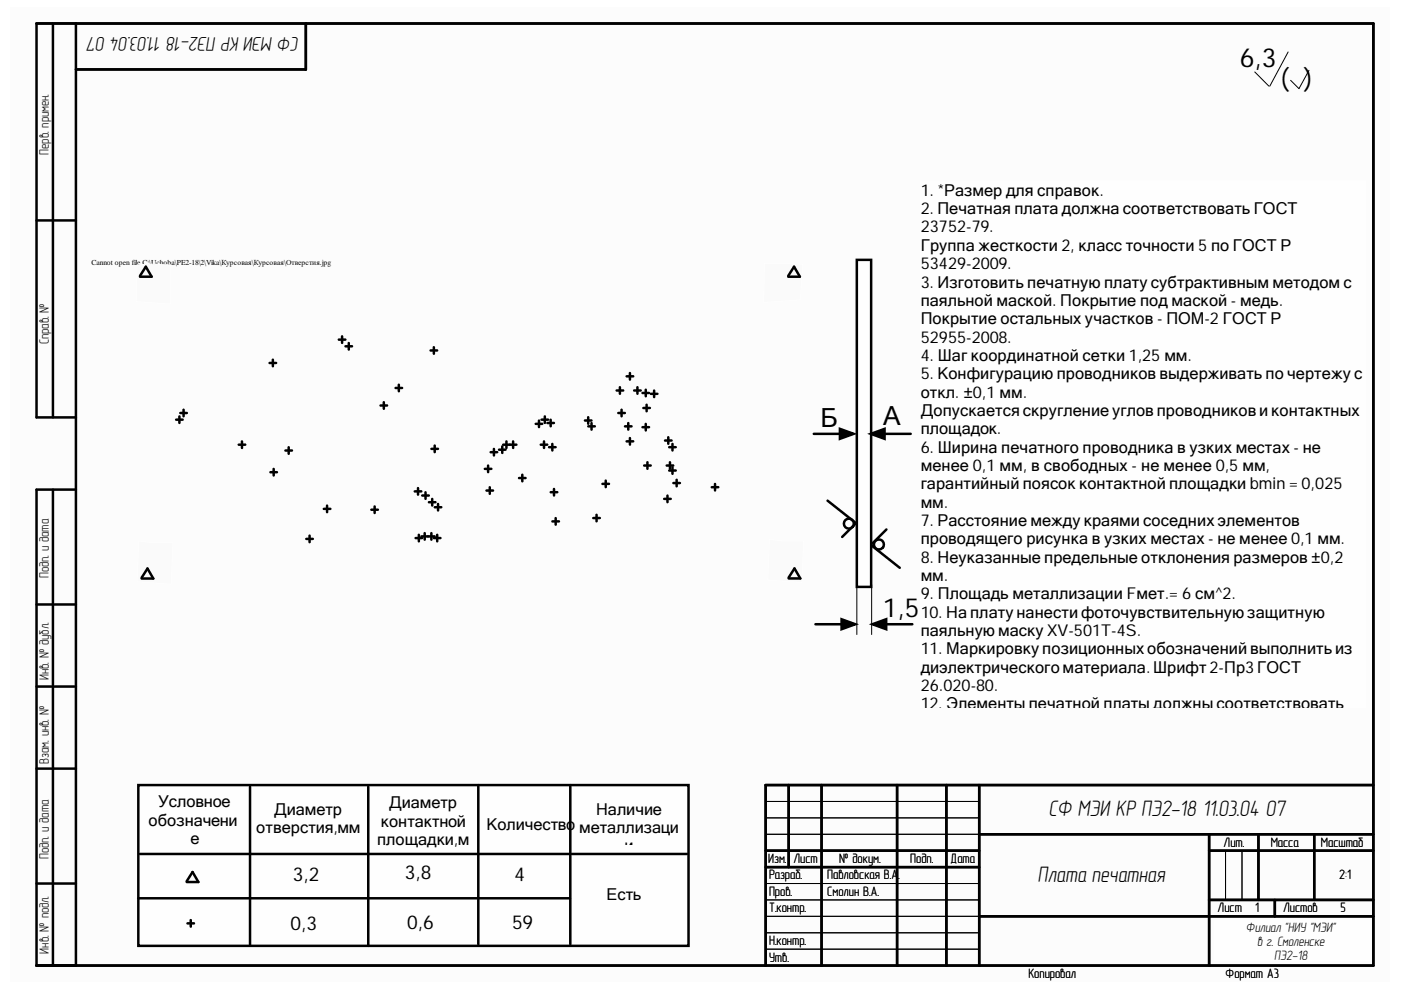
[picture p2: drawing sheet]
<svg xmlns="http://www.w3.org/2000/svg" width="297mm" height="210mm" viewBox="0 0 297 210" stroke-linecap="round" stroke-linejoin="round" font-family="sans-serif">
<g fill="#fcfcfc">
<path d="M2.2 1.5h292.5v206.7h-292.5z" fill-rule="evenodd"/>
<path d="M2.2 1.5h292.5v206.7h-292.5z" fill-rule="evenodd"/>
</g>
<g fill="none" stroke="#000" stroke-width=".53">
<path d="M11.2 5v83.5M16.1 5v199.7M64.8 5v9.7h-48.7M7.7 46.7h8.4M16.1 88.5h-8.4v-83.5h283.5v199.7h-283.5v-100.9M7.7 103.8h8.4M11.2 103.8v100.9M7.7 128.2h8.4M7.7 145.6h8.4M7.7 163h8.4M167.2 166.5v17.4M174.2 166.5v38.2"/>
<path d="M190.2 166.5v38.2M200.7 166.5v38.2M207.6 176.9h83.6M207.6 166.5v38.2M256.4 176.9v27.8M266.8 176.9v13.9M278.6 176.9v13.9M291.2 166.5h-128.9v38.2M7.7 187.3h8.4M162.3 180.4h45.3M162.3 183.9h45.3M207.6 194.3h83.6"/>
<path d="M256.4 180.4h34.8M256.4 190.8h34.8M270.3 190.8v3.5"/>
</g>
<path d="M162.3 176.9h45.3M162.3 173.4h45.3M162.3 169.9h45.3M162.3 197.8h45.3M162.3 194.3h45.3M162.3 190.8h45.3M162.3 187.3h45.3M259.8 180.4v10.4M263.3 180.4v10.4M162.3 201.2h45.3" fill="none" stroke="#000" stroke-width=".21"/>
<path d="M257.4 195.2h33.1v8.5h-33.1z" fill-rule="evenodd" fill="#fefefe"/>
<path d="M257.4 195.2h33.1v8.5h-33.1z" fill="none" stroke="#fefefe" stroke-width=".21"/>
<path d="M181.7 55.1h3v69.3h-3z" fill-rule="evenodd" fill="#fefefe"/>
<g fill="none" stroke="#000" stroke-width=".53">
<path d="M181.7 55.1h3v69.3h-3zM172.5 92h7.7M178.1 90.9l2.9 1.1-2.9 1zM175.5 106.1l5.9 4.7M181.6 110.8l-3 3M184.8 115.7l6 4.7M187.9 112.3l-3 3"/>
<circle cx="180" cy="111" r="1.05"/>
<circle cx="186.3" cy="115.4" r="1.05"/>
</g>
<path d="M266 15.3l3 3M273.1 11l-3.9 7.3M277.5 14.9l-2.1 3.9-1.8-1.8M181.7 124v10.5M184.8 124v10.5" fill="none" stroke="#000" stroke-width=".21"/>
<path d="M178.1 90.9l2.9 1.1-2.9 1z" fill="#000"/>
<path d="M195.2 38.4h94.4v111.6h-94.4z" fill-rule="evenodd" fill="#fefefe"/>
<path d="M195.2 38.4h94.4v111.6h-94.4z" fill="none" stroke="#fefefe" stroke-width=".21"/>
<path d="M29.3 166.5h116.7v34h-116.7z" fill-rule="evenodd" fill="#fefefe"/>
<path d="M29.3 166.5h116.7v34h-116.7z" fill="none" stroke="#000" stroke-width=".53"/>
<path d="M31.4 167.9h18.8v12.8h-18.8z" fill-rule="evenodd" fill="#fefefe"/>
<path d="M31.4 167.9h18.8v12.8h-18.8z" fill="none" stroke="#fefefe" stroke-width=".21"/>
<path d="M54.1 169.6h22.2v10.1h-22.2z" fill-rule="evenodd" fill="#fefefe"/>
<path d="M54.1 169.6h22.2v10.1h-22.2z" fill="none" stroke="#fefefe" stroke-width=".21"/>
<path d="M79.1 168.2h20.9v12.2h-20.9z" fill-rule="evenodd" fill="#fefefe"/>
<path d="M79.1 168.2h20.9v12.2h-20.9z" fill="none" stroke="#fefefe" stroke-width=".21"/>
<path d="M103.2 172.7h18.7v5.9h-18.7z" fill-rule="evenodd" fill="#fefefe"/>
<path d="M103.2 172.7h18.7v5.9h-18.7z" fill="none" stroke="#fefefe" stroke-width=".21"/>
<path d="M122.3 169.6h21.9v9.4h-21.9z" fill-rule="evenodd" fill="#fefefe"/>
<path d="M122.3 169.6h21.9v9.4h-21.9z" fill="none" stroke="#fefefe" stroke-width=".21"/>
<path d="M128.6 187.7h12.5v6.6h-12.5z" fill-rule="evenodd" fill="#fefefe"/>
<path d="M128.6 187.7h12.5v6.6h-12.5z" fill="none" stroke="#fefefe" stroke-width=".21"/>
<path d="M61.6 193.5h6.2v5.2h-6.2z" fill-rule="evenodd" fill="#fefefe"/>
<path d="M61.6 193.5h6.2v5.2h-6.2z" fill="none" stroke="#fefefe" stroke-width=".21"/>
<path d="M86.3 193.1h6.6v5.3h-6.6z" fill-rule="evenodd" fill="#fefefe"/>
<path d="M86.3 193.1h6.6v5.3h-6.6z" fill="none" stroke="#fefefe" stroke-width=".21"/>
<path d="M62.1 182.9h6.9v6.3h-6.9z" fill-rule="evenodd" fill="#fefefe"/>
<path d="M62.1 182.9h6.9v6.3h-6.9z" fill="none" stroke="#fefefe" stroke-width=".21"/>
<path d="M85.7 182.6h6.3v5.9h-6.3z" fill-rule="evenodd" fill="#fefefe"/>
<path d="M85.7 182.6h6.3v5.9h-6.3z" fill="none" stroke="#fefefe" stroke-width=".21"/>
<path d="M109.1 182.9h4.2v4.9h-4.2z" fill-rule="evenodd" fill="#fefefe"/>
<path d="M109.1 182.9h4.2v4.9h-4.2z" fill="none" stroke="#fefefe" stroke-width=".21"/>
<path d="M108.6 193.1h4.8v4.6h-4.8z" fill-rule="evenodd" fill="#fefefe"/>
<path d="M108.6 193.1h4.8v4.6h-4.8z" fill="none" stroke="#fefefe" stroke-width=".21"/>
<g fill="none" stroke="#000" stroke-width=".53">
<path d="M57.2 77h1.3M57.8 76.3v1.4M71.8 72h1.4M72.5 71.3v1.4M73.2 73.4h1.4M73.9 72.7v1.4M91.3 74.3h1.4M92 73.6v1.4M132.9 79.8h1.4M133.6 79.1v1.4M37.3 89h1.4M38 88.3v1.4"/>
<path d="M38.2 87.6h1.4M38.9 86.9v1.4M50.6 94.3h1.4M51.3 93.6v1.4M58 99.4v1.4M60.5 95.5h1.4M61.2 94.8v1.4M80.7 86h1.4M81.4 85.3v1.4M83.9 82.3h1.4M84.6 81.6v1.4M91.5 95.2h1.4"/>
<path d="M92.2 94.5v1.4M102.8 99.4h1.4M103.5 98.7v1.4M104 95.9h1.4M104.7 95.2v1.4M105.8 95.3h1.4M106.5 94.6v1.4M106.7 94.3h2.8M107.4 93.6v1.4M108.8 93.6v1.4M113.6 89.9h1.4M114.3 89.2v1.4"/>
<path d="M114.6 94.3h1.4M114.8 89h1.4M115.3 93.6v1.4M115.5 88.3v1.4M116.1 89.7h1.3M116.4 94.8h1.4M116.8 89v1.4M117.1 94.1v1.4M124 89.2h1.4M124.7 88.5v1.4M124.7 90.4h1.4M125.4 89.7v1.4"/>
<path d="M130.7 82.8h1.4M131.1 87.6h1.4M131.4 82.1v1.4M131.8 86.9v1.4M132.5 90.4h1.4M132.9 93.6h1.4M133.2 89.7v1.4M133.6 92.9v1.4M134.5 82.8h1.3M135.1 82.1v1.4M136.2 90.6h1.4M136.2 83.3h1.4"/>
<path d="M136.4 86.5h1.4M136.6 98.7h1.4M136.9 82.6v1.4M136.9 89.9v1.4M137.1 85.8v1.4M137.3 98v1.4M138 83.5h1.4M138.7 82.8v1.4M141 93.4h1.4M141.4 98.7h1.3M141.7 92.7v1.4M141.9 94.8h1.4"/>
<path d="M141.9 99.8h1.4M142 98v1.4M142.6 94.1v1.4M142.6 99.1v1.4M184.6 92l2.9-1.1v2.1zM185.4 92h7.7M57.3 100.1h1.4M64.9 114.3h1.4M65.6 113.6v1.4M68.6 107.9h1.4M69.3 107.2v1.4M78.7 108.1h1.4"/>
<path d="M79.4 107.4v1.4M87.9 104.2h1.4M88.1 114.1h1.4M88.6 103.5v1.4M88.8 113.4v1.4M89.3 113.7h2.9M89.5 105.1h1.4M90 113v1.4M90.2 104.4v1.4M90.9 106.5h1.4M91.5 113v1.4M91.6 105.8v1.4"/>
<path d="M92 114.1h1.4M92.2 107.5h1.4M92.7 113.4v1.4M92.9 106.8v1.4M103.1 104h1.4M103.8 103.3v1.4M110 101.4h1.4M110.7 100.7v1.4M116.8 104.4h1.4M117.1 110.5h1.4M117.5 103.7v1.4M117.8 109.8v1.4"/>
<path d="M125.8 109.8h1.4M126.5 109.1v1.4M127.7 102.6h1.4M128.4 101.9v1.4M140.8 105.8h1.4M141.5 105.1v1.4M142.8 102.4h1.4M143.5 101.7v1.4M150.9 103.3h1.4M151.6 102.6v1.4M172.9 132.4h7.6M178.4 131.3l2.9 1.1-2.9 1z"/>
<path d="M185 132.4l2.9-1.1v2.1zM185.8 132.4h7.6M53 166.8v33.8M78.1 166.8v33.8M101.4 166.5v33.7M120.9 166.5v33.7M29.3 190.5h91.6M29.7 181.1h115.9M39.6 186.8l1.2-1.9 1.3 2.1h-2.5M39.7 195.8h1.4M40.4 195.1v1.4"/>
</g>
<path d="M184.6 92l2.9-1.1v2.1zM178.4 131.3l2.9 1.1-2.9 1zM185 132.4l2.9-1.1v2.1z" fill="#000"/>
<path d="M29.4 114.7l2.8 .3h4.5l-.4 8.9-7.2-.5z" fill-rule="evenodd" fill="#fafafa"/>
<path d="M29.4 114.7l2.8 .3h4.5l-.4 8.9-7.2-.5z" fill="none" stroke="#fefefe" stroke-width=".21"/>
<path d="M163.1 114.3l2.9 .4h4.4l-.4 8.8-7.2-.5z" fill-rule="evenodd" fill="#fafafa"/>
<path d="M163.1 114.3l2.9 .4h4.4l-.4 8.8-7.2-.5z" fill="none" stroke="#fefefe" stroke-width=".21"/>
<path d="M29.1 56.2l2.6-.2 4.4 .2v8.3l-7.2-.5z" fill-rule="evenodd" fill="#fafafa"/>
<path d="M29.1 56.2l2.6-.2 4.4 .2v8.3l-7.2-.5z" fill="none" stroke="#fefefe" stroke-width=".21"/>
<path d="M162.1 55.8l8.1 .2-.5 7.6-7.8 .5z" fill-rule="evenodd" fill="#fafafa"/>
<path d="M162.1 55.8l8.1 .2-.5 7.6-7.8 .5z" fill="none" stroke="#fefefe" stroke-width=".21"/>
<path d="M29.7 58.5l1.2-2 1.3 2.2h-2.5M167.1 58.5l1.3-2 1.2 2.2h-2.5M30 122.5l1.3-2 1.2 2.2h-2.5M167.2 122.5l1.2-2 1.3 2.1h-2.5" fill="none" stroke="#000" stroke-width=".53"/>
<g font-size="5.6">
<text x="262.9" y="14.1">6,3</text>
<text x="271.5" y="18.5">( )</text>
<text x="174" y="90.5">Б</text>
<text x="187.3" y="90.1">А</text>
<text x="187.2" y="130.8">1,5</text>
</g>
<g font-size="4.8">
<text x="222.3" y="173.1">СФ МЭИ КР ПЭ2-18 11.03.04 07</text>
<text x="220" y="187">Плата печатная</text>
</g>
<g font-size="4.3">
<text x="22.3" y="7.9" transform="rotate(-180 22.3 7.9)">07</text>
<text x="34.3" y="7.9" transform="rotate(-180 34.3 7.9)">11.03.04</text>
<text x="63.5" y="7.9" transform="rotate(-180 63.5 7.9)">СФ МЭИ КР ПЭ2-18</text>
</g>
<g font-size="4.1">
<text x="62.1" y="186.7">3,2</text>
<text x="85.8" y="186.4">3,8</text>
<text x="109.1" y="186.7">4</text>
<text x="61.6" y="197.3">0,3</text>
<text x="86.3" y="196.9">0,6</text>
<text x="108.6" y="196.9">59</text>
</g>
<g font-size="3.5">
<text x="195.2" y="41.5">1. *Размер для справок.</text>
<text x="195.2" y="45.4">2. Печатная плата должна соответствовать ГОСТ</text>
<text x="195.2" y="49.3">23752-79.</text>
<text x="195.2" y="53.2">Группа жесткости 2, класс точности 5 по ГОСТ Р</text>
<text x="195.2" y="57.1">53429-2009.</text>
<text x="195.2" y="61">3. Изготовить печатную плату субтрактивным методом с</text>
<text x="195.2" y="64.9">паяльной маской. Покрытие под маской - медь.</text>
<text x="195.2" y="68.7">Покрытие остальных участков - ПОМ-2 ГОСТ Р</text>
<text x="195.2" y="72.6">52955-2008.</text>
<text x="195.2" y="76.5">4. Шаг координатной сетки 1,25 мм.</text>
<text x="195.2" y="80.4">5. Конфигурацию проводников выдерживать по чертежу с</text>
<text x="195.2" y="84.3">откл. ±0,1 мм.</text>
<text x="195.2" y="88.2">Допускаетсяскругление углов проводников и контактных</text>
<text x="195.2" y="92.1">площадок.</text>
<text x="195.2" y="96">6. Ширина печатного проводника в узких местах - не</text>
<text x="195.2" y="99.9">менее 0,1 мм, в свободных - не менее 0,5 мм,</text>
<text x="195.2" y="103.7">гарантийный поясок контактной площадки bmin = 0,025</text>
<text x="195.2" y="107.6">мм.</text>
<text x="195.2" y="111.5">7. Расстояние между краями соседних элементов</text>
<text x="195.2" y="115.4">проводящего рисунка в узких местах - не менее 0,1 мм.</text>
<text x="195.2" y="119.3">8. Неуказанные предельные отклонения размеров ±0,2</text>
<text x="195.2" y="123.2">мм.</text>
<text x="195.2" y="127.1">9. Площадь металлизации Fмет.= 6 см^2.</text>
<text x="195.2" y="131">10. На плату нанести фоточувствительную защитную</text>
<text x="195.2" y="134.9">паяльную маску XV-501T-4S.</text>
<text x="195.2" y="138.8">11. Маркировку позиционных обозначений выполнить из</text>
<text x="195.2" y="142.6">диэлектрического материала.Шрифт 2-Пр3 ГОСТ</text>
<text x="195.2" y="146.5">26.020-80.</text>
<text x="195.2" y="150.4">12. Элементы печатной платы должны соответствовать</text>
<text x="33.6" y="171.1">Условное</text>
<text x="58.1" y="172.8">Диаметр</text>
<text x="82.5" y="171.4">Диаметр</text>
<text x="126.4" y="172.8">Наличие</text>
<text x="31.5" y="175">обозначени</text>
<text x="40.4" y="178.9">е</text>
<text x="54.3" y="176.6">отверстия,мм</text>
<text x="80" y="179.2">площадки,м</text>
<text x="80.7" y="175.3">контактной</text>
<text x="103.1" y="175.9">Количество</text>
<text x="122.8" y="176.6">металлизаци</text>
<text x="32.8" y="182.8">отверстия</text>
<text x="88.5" y="183.1">м</text>
<text x="132.4" y="180.5">и</text>
<text x="128.6" y="190.8">Есть</text>
</g>
<g font-size="2.9">
<text x="10.3" y="32.8" transform="rotate(-90 10.3 32.8)">Перв. примен.</text>
<text x="10.3" y="73" transform="rotate(-90 10.3 73)">Справ. №</text>
<text x="10.3" y="122.6" transform="rotate(-90 10.3 122.6)">Подп. и дата</text>
<text x="10.3" y="144.2" transform="rotate(-90 10.3 144.2)">Инв. № дубл.</text>
<text x="10.3" y="161.9" transform="rotate(-90 10.3 161.9)">Взам. инв. №</text>
<text x="259.4" y="179.5">Лит.</text>
<text x="269.4" y="179.5">Масса</text>
<text x="280.1" y="179.5">Масштаб</text>
<text x="10.3" y="182.1" transform="rotate(-90 10.3 182.1)">Подп. и дата</text>
<text x="162.9" y="183">Изм.</text>
<text x="168.2" y="183">Лист</text>
<text x="177.9" y="183">№ докум.</text>
<text x="193" y="183">Подп.</text>
<text x="201.5" y="183">Дата</text>
<text x="163.1" y="190">Пров.</text>
<text x="163.1" y="186.5">Разраб.</text>
<text x="175.4" y="190">Смолин В.А.</text>
<text x="175.4" y="186.5">Павловская В.А</text>
<text x="190.5" y="186.5">.</text>
<text x="284" y="186.5">2:1</text>
<text x="163.1" y="193.5">Т.контр.</text>
<text x="258.2" y="193.5">Лист</text>
<text x="264.2" y="197.6">Филиал &quot;НИУ &quot;МЭИ&quot;</text>
<text x="266.1" y="193.5">1</text>
<text x="272" y="193.5">Листов</text>
<text x="284.2" y="193.5">5</text>
<text x="10.3" y="202.2" transform="rotate(-90 10.3 202.2)">Инв. № подл.</text>
<text x="163.1" y="203.9">Утв.</text>
<text x="163.1" y="200.4">Н.контр.</text>
<text x="266.5" y="200.6">в г. Смоленске</text>
<text x="270.2" y="203.6">ПЭ2-18</text>
<text x="218" y="207.3">Копировал</text>
<text x="259.8" y="207.3">Формат А3</text>
</g>
<g font-size="1.6">
<text x="19.4" y="56.2">Cannot open file C:\Uchob</text>
<text x="36.4" y="56.2">a\PE2-18\2\Vika\Курсовая\Курсовая\Отверстия.jpg</text>
</g>
</svg>
